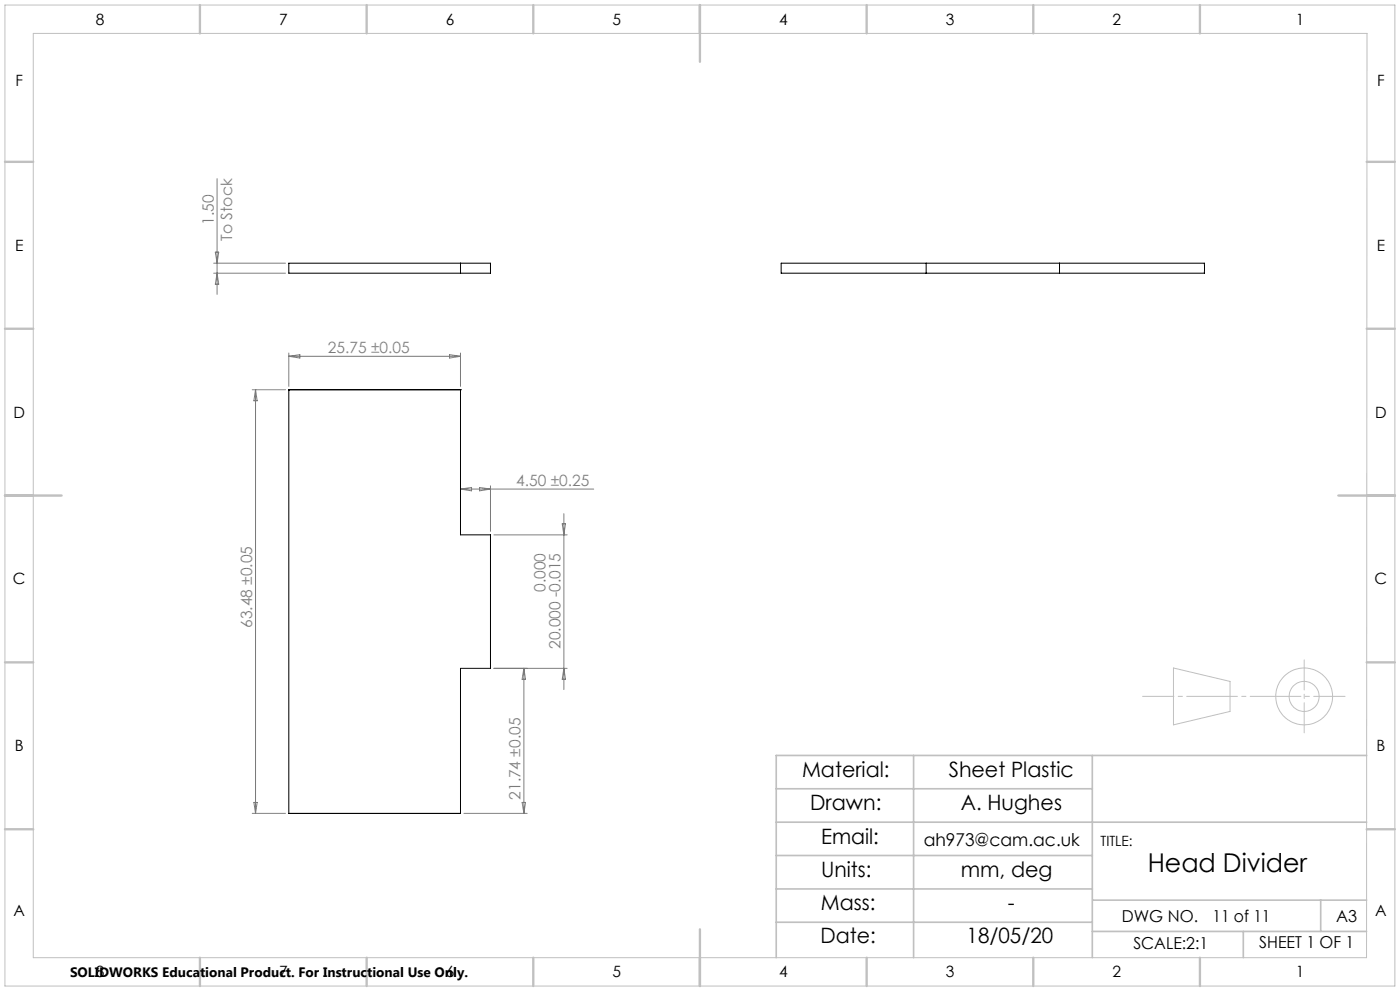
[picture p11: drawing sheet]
<svg xmlns="http://www.w3.org/2000/svg" width="420mm" height="297mm" viewBox="0 0 420 297" stroke-linecap="round" stroke-linejoin="round" font-family="sans-serif">
<g fill="none" stroke="#c0c0c0" stroke-width=".3">
<path d="M1.5 1.5h417v294h-417zM10 10h400.1l-.1 277h-400zM352 200.2l17 4v9l-17 4z"/>
<circle cx="391.2" cy="208.7" r="4.5"/>
<circle cx="391.2" cy="208.7" r="8.5"/>
</g>
<path d="M403.5 208.7h-60.7" fill="none" stroke="#c0c0c0" stroke-width=".3" stroke-dasharray="15.2 1.3 1.3 1.3" stroke-dashoffset="5.8"/>
<path d="M391.3 197.8v21.8" fill="none" stroke="#c0c0c0" stroke-width=".3" stroke-dasharray="15.2 1.3 1.3 1.3" stroke-dashoffset="6.2"/>
<path d="M232.9 236.4h94.8M274.1 226.4v60.6M327.7 226.4v60.6M410 226.4h-177.1v60.6M232.9 246.4h177.1M232.9 256.4h94.8M232.9 266.4h94.8M232.9 276.4h94.8M327.7 279.1h82.3M328 269.8h82M373 279.1v7.9M396.2 269.8v9.3" fill="none" stroke="#c0c0c0" stroke-width=".5"/>
<g fill="none" stroke="#c0c0c0" stroke-width=".7">
<path d="M60 1.5v8.5M110 1.5v8.5M160 1.5v8.5M210 1.5v17M260 1.5v8.5M310 1.5v8.5M360 1.5v8.5M1.5 48.5h8.5M410 48.5h8.5M1.5 98.5h8.5M410 98.5h8.5M1.5 148.5h17"/>
<path d="M401.5 148.5h17M1.5 198.5h8.5M410 198.5h8.5M1.5 248.5h8.5M410 248.5h8.5M210 278.5v17M60 287v8.5M110 287v8.5M160 287v8.5M260 287v8.5M310 287v8.5M360 287v8.5"/>
</g>
<g fill="none" stroke="#808080" stroke-width=".3">
<path d="M65.1 53.5v34.7M64.1 78.9h21.6M64.6 75.6h1l-.5 3.3zM64.1 81.9h21.6M65.1 81.9l.5 3.3h-1zM75.7 116.8h10M76.7 116.8v127M76.7 116.8l.5 3.3h-1zM86.6 105.8v10M86.6 106.8h51.5M86.6 106.8l3.4-.5v1zM134.9 106.3l3.2 .5-3.2 .5z"/>
<path d="M138.1 105.8v10M138.1 146.6h40M138.1 146.6l3.4-.5v1zM143.9 146.1l3.2 .5-3.2 .5zM147.1 145.6v13.7M168.7 157h1l-.5 3.3zM169.2 153.9v52.8M148.2 160.3h21.9M148.2 200.3h21.9M157.2 200.3l.5 3.3h-1.1zM157.2 200.3v43.5M169.2 200.3l.5 3.3h-1z"/>
<path d="M75.7 243.8h10M76.2 240.5h1l-.5 3.3zM139.2 243.8h19M156.6 240.5h1.1l-.5 3.3z"/>
</g>
<path d="M86.6 78.9h60.5v3h-60.5zM138.1 78.9v3M234.4 78.9h126.9l.1 2.2-.1 .8h-126.9zM277.8 78.9v3M317.9 78.9v3M86.6 116.8h.1M86.6 116.8h51.5M86.6 116.8v127M138.1 116.8h.1M138.1 116.8v43.5h9v40h-9v43.5M86.6 243.8h51.5" fill="none" stroke="#000" stroke-width=".3"/>
<text font-size="7.8" x="344.3" y="261.4">Head Divider</text>
<g font-size="6.3">
<text x="240.6" y="232.7">Material:</text>
<text x="284.6" y="232.7">Sheet Plastic</text>
<text x="243" y="242.7">Drawn:</text>
<text x="288.2" y="242.7">A. Hughes</text>
<text x="246.3" y="252.9">Email:</text>
<text x="246.3" y="262.7">Units:</text>
<text x="288.2" y="262.7">mm, deg</text>
<text x="246.3" y="272.7">Mass:</text>
<text x="302.4" y="272.7">-</text>
<text x="246.2" y="282.6">Date:</text>
<text x="290" y="282.6">18/05/20</text>
</g>
<text font-size="5.3" x="277.1" y="253.4">ah973@cam.ac.uk</text>
<g font-size="4.9">
<text x="336.5" y="276.3">DWG NO.</text>
<text x="363.7" y="276.3">11 of 11</text>
<text x="400.9" y="276.3">A3</text>
<text x="340" y="284.4">SCALE:2:1</text>
<text x="377.8" y="284.2">SHEET 1 OF 1</text>
</g>
<g font-size="4.7">
<text x="28.7" y="7.4">8</text>
<text x="83.7" y="7.4">7</text>
<text x="133.7" y="7.4">6</text>
<text x="183.7" y="7.4">5</text>
<text x="233.7" y="7.4">4</text>
<text x="283.7" y="7.4">3</text>
<text x="333.7" y="7.4">2</text>
<text x="388.7" y="7.4">1</text>
<text x="4.6" y="25.9">F</text>
<text x="413.1" y="25.9">F</text>
<text x="4.5" y="75.2">E</text>
<text x="413" y="75.2">E</text>
<text x="4" y="125.2">D</text>
<text x="412.5" y="125.2">D</text>
<text x="3.9" y="175.2">C</text>
<text x="412.4" y="175.2">C</text>
<text x="4.4" y="225.2">B</text>
<text x="412.9" y="225.2">B</text>
<text x="4" y="274.4">A</text>
<text x="412.5" y="274.4">A</text>
<text x="28.7" y="292.9">8</text>
<text x="83.7" y="292.9">7</text>
<text x="133.7" y="292.9">6</text>
<text x="183.7" y="292.9">5</text>
<text x="233.7" y="292.9">4</text>
<text x="283.7" y="292.9">3</text>
<text x="333.7" y="292.9">2</text>
<text x="388.7" y="292.9">1</text>
</g>
<g font-size="4.7" fill="#808080">
<text x="64.1" y="67.4" transform="rotate(-90 64.1 67.4)">1.50</text>
<text x="69.7" y="72.2" transform="rotate(-90 69.7 72.2)">To Stock</text>
<text x="98.4" y="105.8">25.75 ±0.05</text>
<text x="154.9" y="145.6">4.50 ±0.25</text>
<text x="163.6" y="177.4" transform="rotate(-90 163.6 177.4)">0.000</text>
<text x="75.7" y="188.2" transform="rotate(-90 75.7 188.2)">63.48 ±0.05</text>
<text x="168.1" y="194.5" transform="rotate(-90 168.1 194.5)">20.000 -0.015</text>
<text x="156.2" y="239.7" transform="rotate(-90 156.2 239.7)">21.74 ±0.05</text>
</g>
<text font-size="4.2" x="330.2" y="253.4">TITLE:</text>
<text font-size="4.1" x="21" y="292.8">SOLIDWORKS Educational Product. For Instructional Use Only.</text>
</svg>
